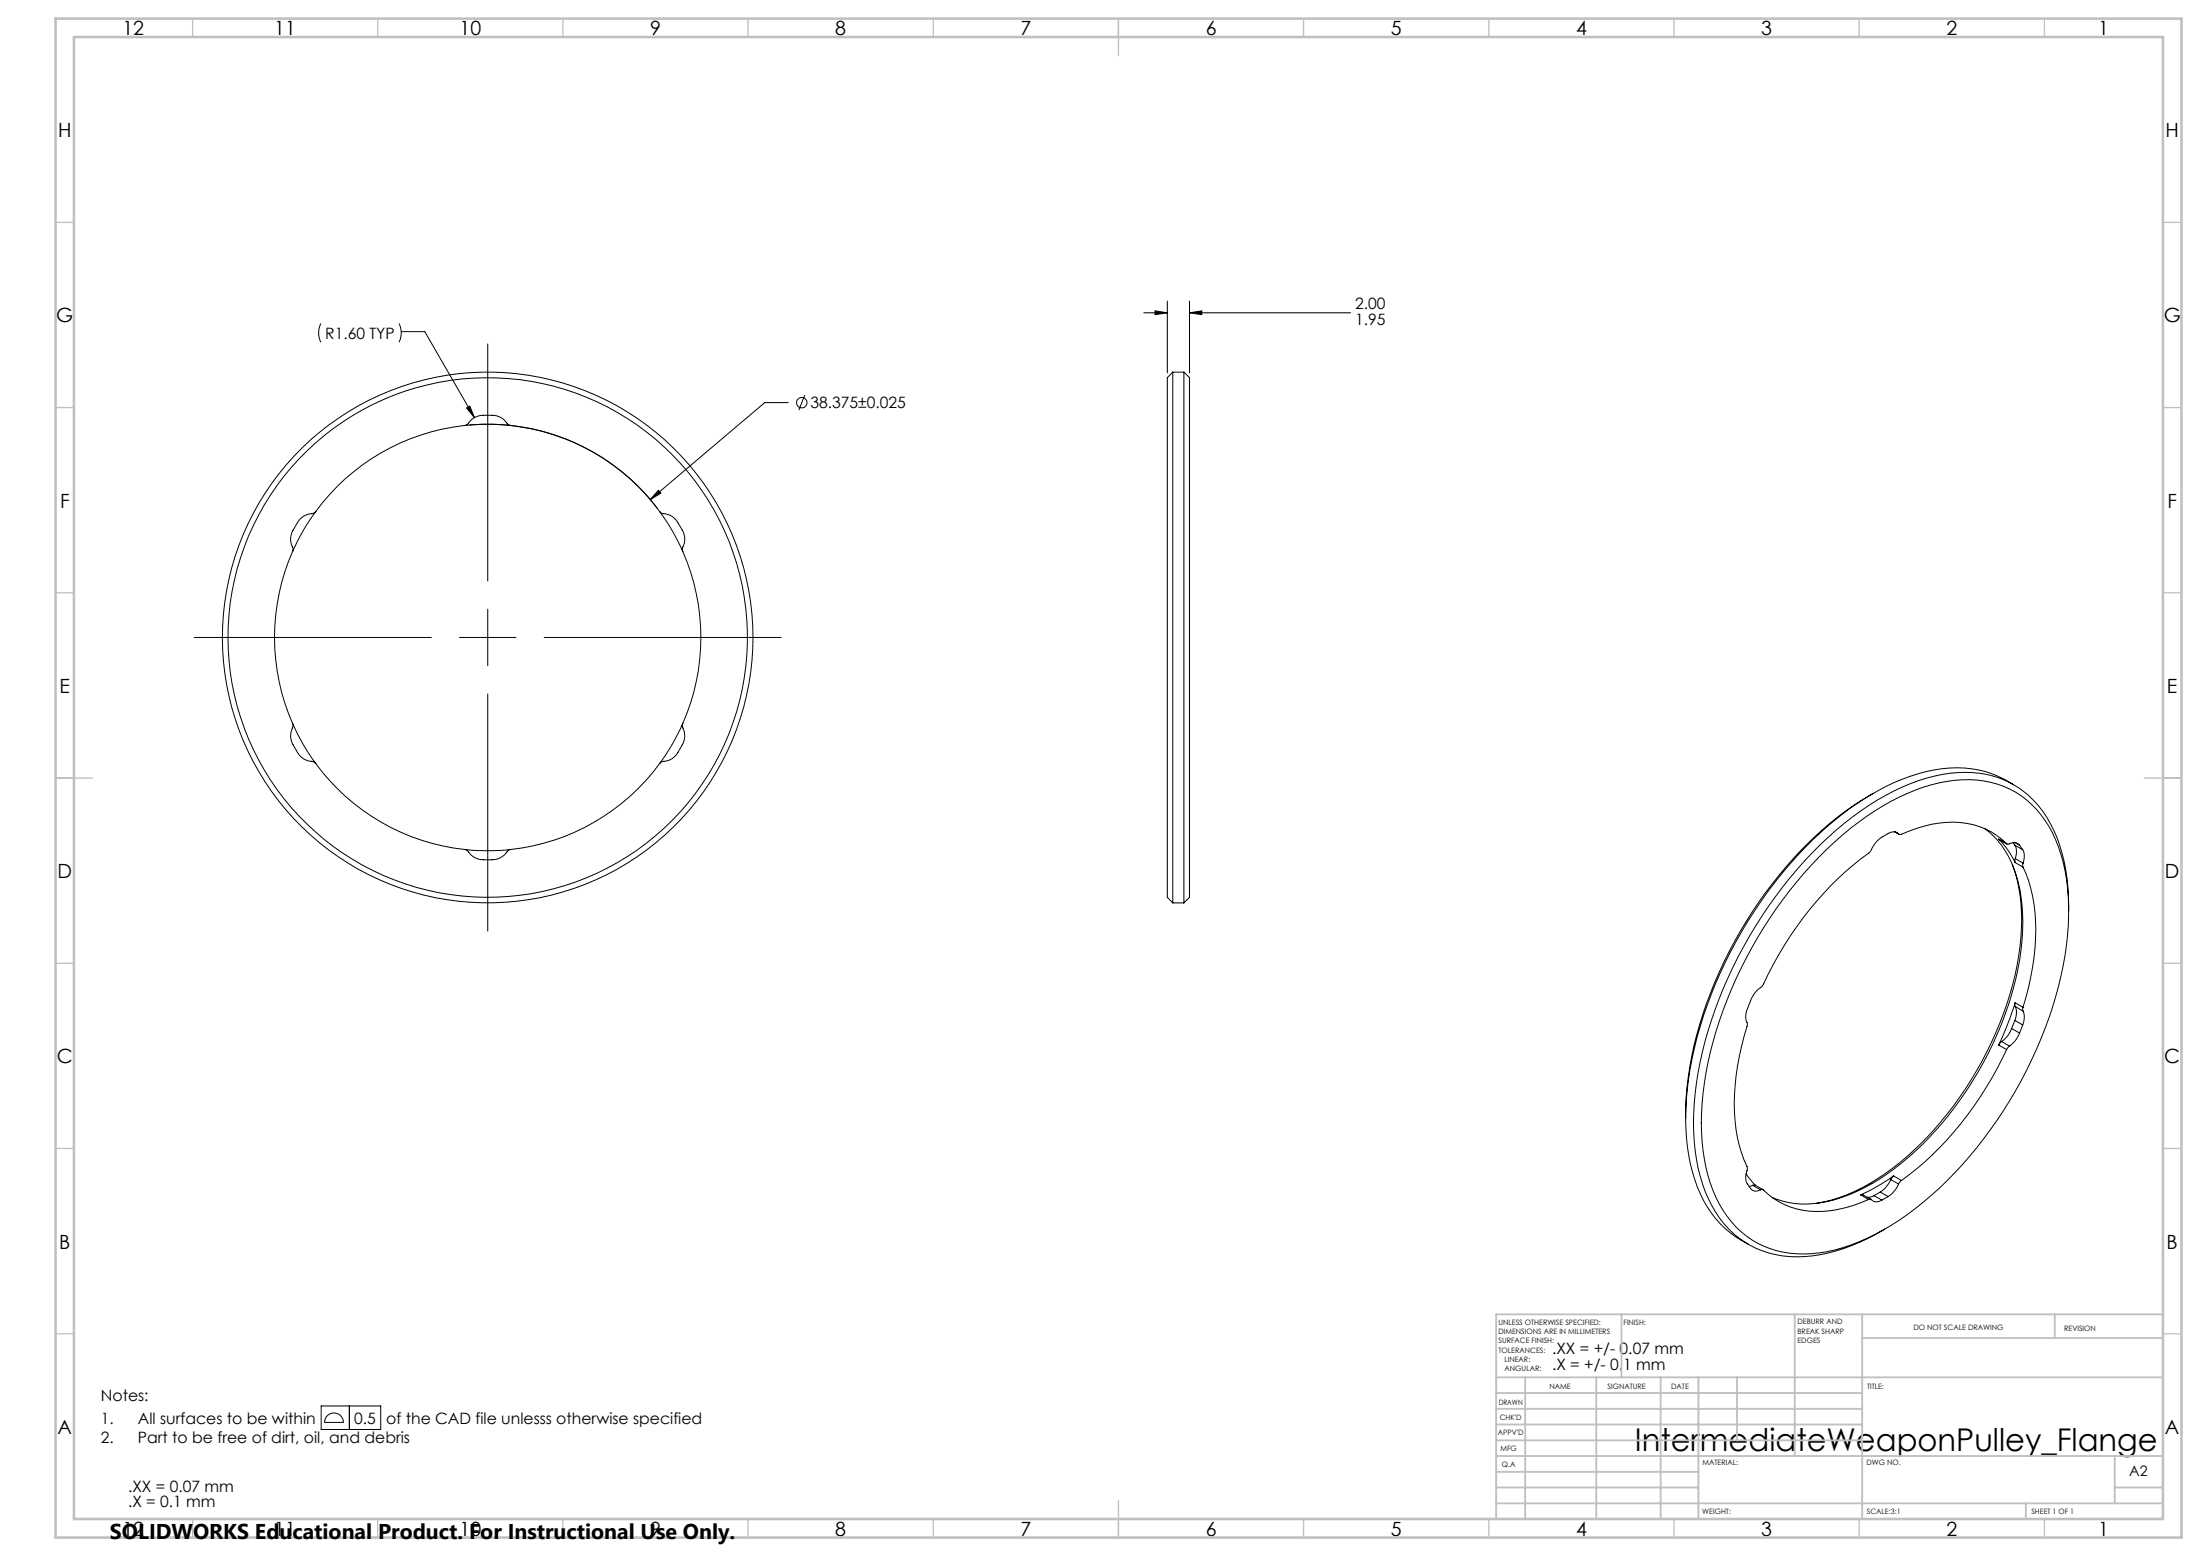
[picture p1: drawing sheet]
<svg xmlns="http://www.w3.org/2000/svg" width="594mm" height="420mm" viewBox="0 0 594 420" stroke-linecap="round" stroke-linejoin="round" font-family="sans-serif">
<g fill="none" stroke="#000" stroke-width=".27">
<path d="M86.6 87.3l-.6 2 .1 1.8 .5 1.3M107.7 87.3l.6 2.4-.1 1.4-.5 1.3M108.3 89.5h6.4l13.4 23.2M131.7 92.8v64M308.8 84.4h6.4M311.9 83.9l3.3 .5-3.3 .5zM315.2 81.3v19.4M321.2 84.4l3.3-.5v1zM321.2 81.3v19.4M321.2 84.4h43.5M125.4 114.8l.8-.2a5.4 5.4 0 0 1 4.3-2.5 8.9 8.9 0 0 1 4.1 .3 7.1 7.1 0 0 1 2.6 2.2l.7 .2M125.4 114.8a57.5 57.5 0 0 0-40.1 23.3"/>
<path d="M125.4 114.8a61.9 61.9 0 0 1 12.5 0M126 110.1l.9-.5 1.2 3.1zM126.7 114.7a57.5 57.5 0 0 1 50.9 22.7M137.9 114.8a57.5 57.5 0 0 1 40.2 23.3M212.8 108.7h-6.3l-30.9 26.1M217.3 106.7l-1.6 4M316.7 100.5v143.2M316.7 100.5l-1.5 1.4v140.3l1.5 1.5M316.7 100.5h3M319.7 100.5v143.2M319.7 100.5l1.5 1.4v140.3l-1.5 1.5M85.3 138.1l-.7 .5a5.3 5.3 0 0 0-4.3 2.5 8.4 8.4 0 0 0-1.8 3.7 7.7 7.7 0 0 0 .6 3.5l-.1 .6"/>
<path d="M85.3 138.1a55.5 55.5 0 0 0-6.3 10.8M177.8 132.3l.6 .8-2.8 1.7zM178.1 138.1l.6 .5a5.3 5.3 0 0 1 4.3 2.5 8.4 8.4 0 0 1 1.8 3.7 7.7 7.7 0 0 1-.6 3.5l.2 .6M178.1 138.1a55.5 55.5 0 0 1 6.3 10.8M79 148.9a57.6 57.6 0 0 0 0 46.3M184.4 148.9a57.6 57.6 0 0 1 0 46.3M52.4 172.1h64.1M124.1 172.1h15.2M131.7 164.4v15.3M146.9 172.1h64M79 195.2l.1 .9a5.3 5.3 0 0 0 0 4.9 9 9 0 0 0 2.4 3.5 7.6 7.6 0 0 0 3.3 1.2l.5 .4M79 195.2a54.4 54.4 0 0 0 6.3 10.9"/>
<path d="M131.7 187.3v64M184.4 195.2l-.1 .9a5.3 5.3 0 0 1-.1 4.9 9 9 0 0 1-2.3 3.5 7.6 7.6 0 0 1-3.3 1.2l-.5 .4M184.4 195.2a54.4 54.4 0 0 1-6.3 10.9M85.3 206.1a57.6 57.6 0 0 0 40.1 23.2M178.1 206.1a57.6 57.6 0 0 1-40.2 23.2M505.8 214.2a95.2 95.2 0 0 0-31 29.3 112.4 112.4 0 0 0-19 47.2l-.5 5.4-.2 5.8M543.7 211.8a29.5 29.5 0 0 0-25.7-3 69.4 69.4 0 0 0-26.6 16 118.4 118.4 0 0 0-35 63.5l-.8 5.6-.5 8M125.4 229.3l.8 .3a5.4 5.4 0 0 0 4.3 2.5 8.9 8.9 0 0 0 4.1-.3 7.1 7.1 0 0 0 2.6-2.2l.7-.3M125.4 229.3a55.7 55.7 0 0 0 12.5 0M491.1 231.3a70.5 70.5 0 0 1 30.4-19.5 28.8 28.8 0 0 1 22.7 2 29.5 29.5 0 0 1 12.9 19 71.5 71.5 0 0 1-2.1 36.2 115.6 115.6 0 0 1-35.6 55.4 59.8 59.8 0 0 1-26.2 13.5 26.6 26.6 0 0 1-23.2-5.5 34.2 34.2 0 0 1-10.2-21.9 83.2 83.2 0 0 1 5.4-37.7 117.8 117.8 0 0 1 25.9-41.5zM511.6 224.6l1.2 .6M511.7 224.6l.9 .5"/>
<path d="M512.6 225.1a2.17 2.17 0 0 0-2.8-.1l-1.7 1a15.2 15.2 0 0 0-3.5 4.2 92.2 92.2 0 0 0-28.8 36l-.2 .2a7.4 7.4 0 0 0-2.9 3.7l-.9 2.2a5.8 5.8 0 0 0 0 4.3 68.2 68.2 0 0 0-3.1 28.4 42.6 42.6 0 0 0 3.1 10.4v.2a4.6 4.6 0 0 0 0 4 3.2 3.2 0 0 0 1.6 1.8l1.1 .1 .8-.3M512.6 225.1l.4 .2a36.8 36.8 0 0 1 16.3-3.3 22 22 0 0 1 12.8 5.9l.2-.1a2.32 2.32 0 0 1 3 .4M535.9 223.7a25.6 25.6 0 0 1 9.5 16.5 65.6 65.6 0 0 1-4.1 33.7 93.5 93.5 0 0 1-29.9 41.6 42.8 42.8 0 0 1-23.3 9.5 22.7 22.7 0 0 1-9.6-1.8M539.6 226.5a23.1 23.1 0 0 1 4.5 6.3M539.6 226.5l.2 .1M539.6 226.5l2.3 1.3M543.3 233.3a47.9 47.9 0 0 1 1.7 24.7 95.3 95.3 0 0 1-32.3 56 47.6 47.6 0 0 1-22.2 10.8M543.5 227.5l.5 .7M544 228.2a4.4 4.4 0 0 1 .1 3.6M544 228.2l2.1 1.2M544 227.5l1.3 .7M544.1 232.8l2.1 1.3"/>
<path d="M544.1 231.8v1M544.1 231.8l2.1 1.2M545.3 228.2l.8 1.2M546.1 229.4a4.5 4.5 0 0 1 .1 3.6M546.2 234.1a42 42 0 0 1 3.3 21.9l-.7 5.1a72.7 72.7 0 0 1-2.6 10.8M546.2 233v1.1M316.7 243.7h3M558.6 245.8a46.5 46.5 0 0 0-5.9-25.2 25.3 25.3 0 0 0-24.1-12.1 52.4 52.4 0 0 0-26.3 10.5 112.5 112.5 0 0 0-35.6 44.7 96 96 0 0 0-9.4 42 40.8 40.8 0 0 0 8.1 24.5 25.9 25.9 0 0 0 23.9 8.8 51.9 51.9 0 0 0 19.7-7.3M543.1 277.6a7.4 7.4 0 0 1-2.6 3.5M543.1 277.6l2.2 1.3M544 275.4l-.9 2.2M544 275.4l2.1 1.3"/>
<path d="M544.1 270.7l-1.5 4.3-3 7.1M544.1 270.7v1M544.1 270.7l2.1 1.2M544.1 271.7a4.9 4.9 0 0 1-.1 3.7M544.1 271.7l2.1 1.2M545.3 278.9a8.3 8.3 0 0 1-2.7 3.5M546.1 276.7l-.8 2.2M546.2 271.9v1M546.2 272.9a4.9 4.9 0 0 1-.1 3.8M539.6 282.1l2.2 1.2M540.5 281.1l-.9 1M540.5 281.1l2.1 1.3"/>
<path d="M541.8 283.3a90.5 90.5 0 0 1-28.4 35.3M542.6 282.4l-.8 .9M455.1 301.9a45.8 45.8 0 0 0 5.9 23.9 26.8 26.8 0 0 0 11.1 10.1M471.4 316.9l2.6 3.1M473.2 320l.6-.2 2.2 1.3M473.2 320l-.9 .3M473.2 320l2.1 1.2M510.5 318.4a7.5 7.5 0 0 1-2.8 3.4M510.5 318.4l2.1 1.2M511.3 317.4a57.4 57.4 0 0 1-8.9 5.1M511.3 317.4l-.8 1M511.3 317.4l2.1 1.2"/>
<path d="M512.6 319.6a7.8 7.8 0 0 1-2.8 3.4M513.4 318.6l-.8 1M475.3 321.2l.5-.2a21.7 21.7 0 0 0 20.5 5.4 35.7 35.7 0 0 0 8.2-2.6M502.4 322.5h.6l2.1 1.2M502.4 322.5l2.1 1.3M504.5 323.8l.5-.1a2.26 2.26 0 0 0 3.1 .2M506 322.7l-.8 .4-1 .1M506 322.7l2.1 1.2M507.7 321.8l-1.7 .9M507.7 321.8l2.1 1.2M509.8 323l-1.7 .9M86.7 379.5h16.1v6.4h-16.1z"/>
<path d="M94.3 379.5v6.4M88.4 382.1a2.55 2.55 0 0 1 2.8-.5 2.55 2.55 0 0 1 1.5 2.3h-5.1l.3-1.1z"/>
<circle cx="216.5" cy="108.7" r="1.4"/>
<circle cx="131.7" cy="172.1" r="71.6"/>
<circle cx="131.7" cy="172.1" r="70.1"/>
</g>
<g fill="none" stroke="#c0c0c0" stroke-width=".35">
<path d="M52 5v5M102 5v5M152 5v5M202 5v5M252 5v5M302 5v10M352 5v5M402 5v5M452 5v5M502 5v5M552 5v5M15 60h5"/>
<path d="M584 60h5M15 110h5M584 110h5M15 160h5M584 160h5M15 210h10M579 210h10M15 260h5M584 260h5M15 310h5M584 310h5M15 360h5"/>
<path d="M584 360h5M52 410v5M102 410v5M152 410v5M202 410v5M252 410v5M302 405v10M352 410v5M402 410v5M452 410v5M502 410v5M552 410v5"/>
</g>
<g fill="none" stroke="#c0c0c0" stroke-width=".5">
<path d="M437.8 354.8v17M484.6 354.8v38.2M502.8 354.8v55.2M554.8 354.8v6.4M584 354.8h-180v55.2M404 371.8h180M404 376h98.8M411.8 371.8v38.2M431 371.8v38.2M448.4 371.8v38.2M458.6 371.8v38.2M469 371.8v17"/>
<path d="M502.8 361.2h81.2M404 388.8h98.8M404 384.5h98.8M404 380.3h98.8M404 397.3h54.6M404 393h180M571 393v12.8M404 405.8h180M404 401.5h54.6M547 405.8v4.2M571 401.5h13"/>
</g>
<path d="M15 5h574v410h-574zM20 10h564v400h-564z" fill="none" stroke="#c0c0c0" stroke-width=".7"/>
<path d="M177.8 132.3l-2.2 2.5 2.8-1.7zM126 110.1l2.1 2.6-1.2-3.1zM311.9 83.9l3.3 .5-3.3 .5zM321.2 84.4l3.3-.5v1z" fill="#000"/>
<text font-size="8.5" x="441.4" y="391.7">IntermediateWeaponPulley_Flange</text>
<text font-size="5.8" x="29.7" y="415.3">SOLIDWORKS Educational Product. For Instructional Use Only.</text>
<g font-size="5.3">
<text x="33.1" y="9.5">12</text>
<text x="74.1" y="9.5">11</text>
<text x="124.1" y="9.5">10</text>
<text x="175.5" y="9.5">9</text>
<text x="225.5" y="9.5">8</text>
<text x="275.5" y="9.5">7</text>
<text x="325.5" y="9.5">6</text>
<text x="375.5" y="9.5">5</text>
<text x="425.5" y="9.5">4</text>
<text x="475.5" y="9.5">3</text>
<text x="525.5" y="9.5">2</text>
<text x="566.5" y="9.5">1</text>
<text x="15.7" y="37">H</text>
<text x="584.7" y="37">H</text>
<text x="15.2" y="87">G</text>
<text x="584.2" y="87">G</text>
<text x="16.2" y="137">F</text>
<text x="585.2" y="137">F</text>
<text x="16.1" y="187">E</text>
<text x="585.1" y="187">E</text>
<text x="15.5" y="237">D</text>
<text x="584.5" y="237">D</text>
<text x="15.4" y="287">C</text>
<text x="584.4" y="287">C</text>
<text x="16" y="337">B</text>
<text x="585" y="337">B</text>
<text x="15.5" y="387">A</text>
<text x="584.5" y="387">A</text>
<text x="33.1" y="414.5">12</text>
<text x="74.1" y="414.5">11</text>
<text x="124.1" y="414.5">10</text>
<text x="175.5" y="414.5">9</text>
<text x="225.5" y="414.5">8</text>
<text x="275.5" y="414.5">7</text>
<text x="325.5" y="414.5">6</text>
<text x="375.5" y="414.5">5</text>
<text x="425.5" y="414.5">4</text>
<text x="475.5" y="414.5">3</text>
<text x="525.5" y="414.5">2</text>
<text x="566.5" y="414.5">1</text>
</g>
<g font-size="4.2">
<text x="365.9" y="83.5">2.00</text>
<text x="365.9" y="87.6">1.95</text>
<text x="87.8" y="91.4">R1.60 TYP</text>
<text x="218.8" y="110.2">38.375±0.025</text>
<text x="419.1" y="365.6">.XX = +/- 0.07 mm</text>
<text x="419.1" y="369.8">.X = +/- 0.1 mm</text>
<text x="27.2" y="378.2">Notes:</text>
<text x="27.2" y="384.2">1.</text>
<text x="27.2" y="389.4">2.</text>
<text x="37.2" y="389.4">Part to be free of dirt, oil, and debris</text>
<text x="37.2" y="384.2">All surfaces to be within</text>
<text x="95.6" y="384.2">0.5</text>
<text x="104.3" y="384.2">of the CAD file unlesss otherwise specified</text>
<text x="34.6" y="402.7">.XX = 0.07 mm</text>
<text x="34.6" y="406.9">.X = 0.1 mm</text>
</g>
<text font-size="3.9" x="574.9" y="398.5">A2</text>
<g font-size="2">
<text x="404.6" y="357.6">UNLESS OTHERWISE SPECIFIED:</text>
<text x="438.4" y="357.6">FINISH:</text>
<text x="485.3" y="357.5">DEBURR AND</text>
<text x="485.3" y="360">BREAK SHARP</text>
<text x="516.6" y="359">DO NOT SCALE DRAWING</text>
<text x="557.3" y="359.2">REVISION</text>
<text x="404.6" y="360.1">DIMENSIONS ARE IN MILLIMETERS</text>
<text x="404.6" y="362.6">SURFACE FINISH:</text>
<text x="404.6" y="365.1">TOLERANCES:</text>
<text x="485.3" y="362.5">EDGES</text>
<text x="406.2" y="367.6">LINEAR:</text>
<text x="406.2" y="370.1">ANGULAR:</text>
<text x="418.3" y="375">NAME</text>
<text x="434" y="374.9">SIGNATURE</text>
<text x="451.2" y="374.9">DATE</text>
<text x="504.1" y="374.9">TITLE:</text>
<text x="404.6" y="379.1">DRAWN</text>
<text x="404.9" y="383.3">CHK'D</text>
<text x="404.4" y="387.4">APPV'D</text>
<text x="405.1" y="391.8">MFG</text>
<text x="405.5" y="396">Q.A</text>
<text x="459.6" y="395.5">MATERIAL:</text>
<text x="504" y="395.5">DWG NO.</text>
<text x="459.6" y="408.5">WEIGHT:</text>
<text x="504.1" y="408.6">SCALE:3:1</text>
<text x="548.5" y="408.6">SHEET 1 OF 1</text>
</g>
</svg>
